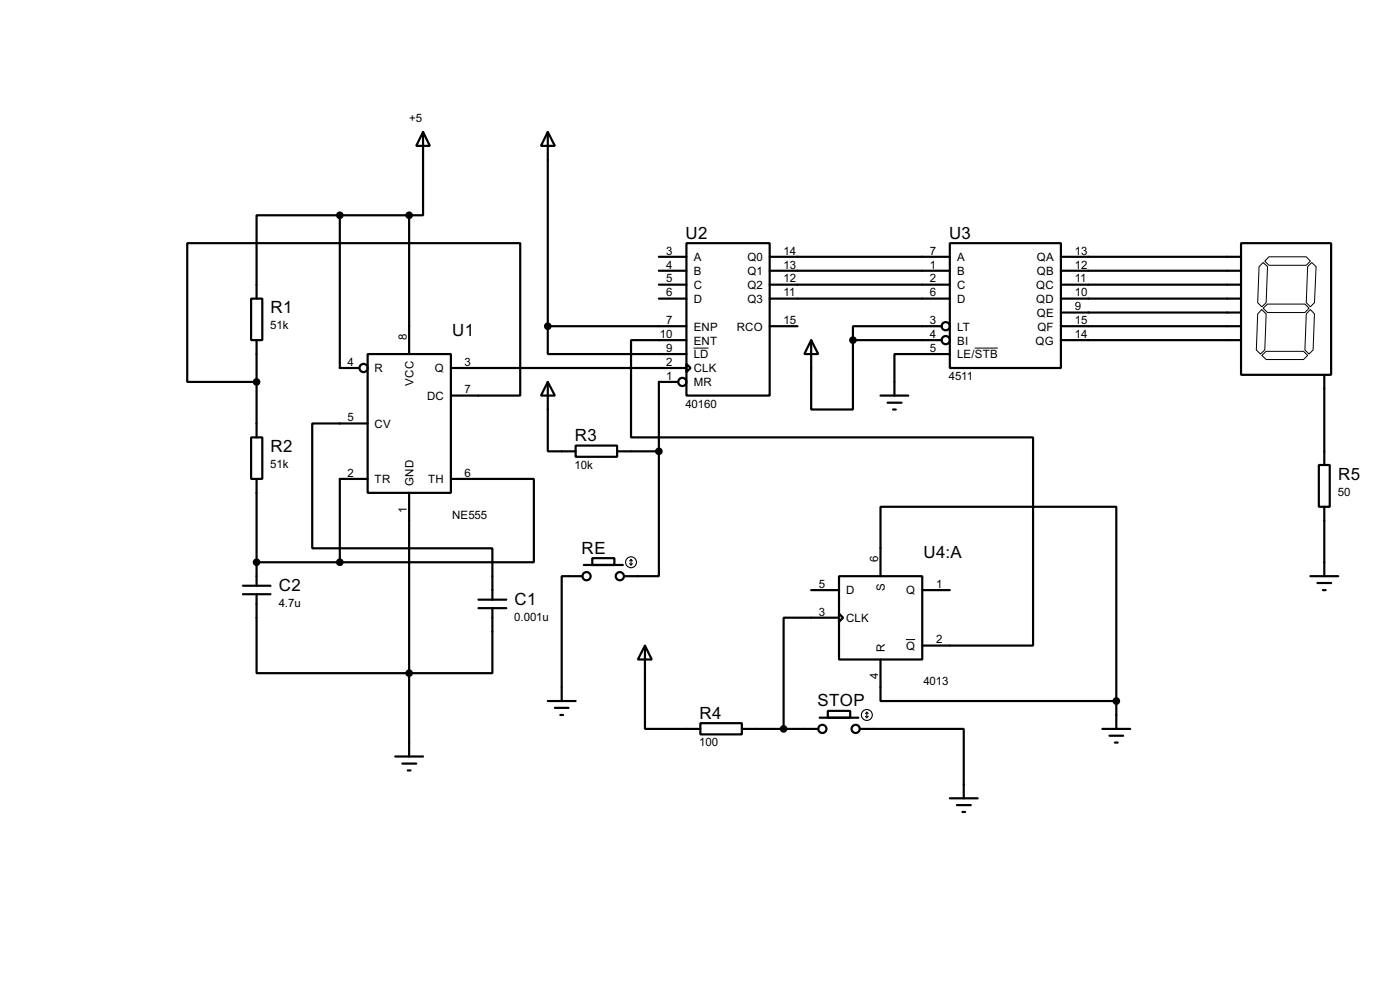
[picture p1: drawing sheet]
<svg xmlns="http://www.w3.org/2000/svg" width="256mm" height="180mm" viewBox="0 0 256 180" stroke-linecap="round" stroke-linejoin="round" font-family="sans-serif">
<g fill="none" stroke="#000" stroke-width=".4">
<path d="M62.3 39.4h-15.3v15.3M62.3 39.4h12.7M62.3 39.4v28h3.5M75 39.4v25.4M77.5 24.2l1.3 2.5h-2.5zM77.5 24.2v15.2h-2.5M100.4 24.2l1.3 2.5h-2.6zM100.4 24.2v35.5M46 54.7h2.1v7.6h-2.1zM100.4 59.7v5.1h25.4M100.4 59.7h25.4M120.7 47h5.1"/>
<path d="M120.7 49.6h5.1M120.7 52.1h5.1M120.7 54.7h5.1M125.8 44.5h15.2v27.9h-15.2zM141 59.7h5.1M141 47h33M141 49.6h33M141 52.1h33M141 54.7h33M172.5 59.7h-16.2v2.6M174 44.5h20.4v22.9h-20.4zM194.4 59.7h33"/>
<path d="M194.4 47h33M194.4 49.6h33M194.4 52.1h33M194.4 54.7h33M194.4 57.2h33M227.4 44.5h16.5v24.1h-16.5zM47 69.9h-12.7v-25.4h61v27.9h-12.7M47 62.3v17.8M67.4 64.8h15.2v25.4h-15.2zM67.4 77.5h-10.2v22.9h33v9.4M82.6 67.4h43.2M100.4 69.9l1.3 2.5h-2.6z"/>
<path d="M100.4 69.9v12.7h5.1M124.3 69.9h-3.6v12.7M125.8 66.6l.7 .8-.7 .7zM125.8 62.3h-10.2v17.8h73.7v38.1h-20.3M148.6 62.3l1.3 2.5h-2.5zM148.6 62.3v12.7h7.7v-12.7M156.3 62.3h16.2M161.3 72.4h5.1M162.6 73.7h2.6M163.6 75h.5M174 64.8h-10.1v7.6M194.4 62.3h33"/>
<path d="M242.6 68.6v16.5M46 80.1h2.1v7.6h-2.1zM47 87.7v19.5M67.4 87.7h-5.1v15.2M75 90.2v48.3M82.6 87.7h15.2v15.2h-35.5M105.5 81.6h7.6v2h-7.6zM113.1 82.6h7.6M120.7 82.6v22.9h-6.3M241.6 85.1h2v7.7h-2zM242.6 92.8v12.7M44.5 108.8h5.1"/>
<path d="M44.5 107.2h5.1M47 108.8v14.4h43.2v-11.9M47 102.9h15.3M87.7 111.3h5.1M87.7 109.8h5.1M106.7 105.5h-3.8v22.8M107 103.4h7.1M108.5 102.2h4.1v1.2h-4.1zM118.2 118.2l1.2 2.5h-2.5zM118.2 118.2v15.2h10.1M148.6 108h5.1M153.7 105.5h15.3v15.2h-15.3z"/>
<path d="M153.7 112.3l.8 .8-.8 .7zM153.7 113.1h-10.1v20.3M161.3 105.5v-12.7h43.2v35.5M169 108h5M240.1 105.5h5.1M241.4 106.7h2.5M242.4 108h.5M72.4 138.5h5.1M73.7 139.8h2.6M100.4 128.3h5.1M101.7 129.6h2.5M102.7 130.9h.5"/>
<path d="M128.3 132.4h7.6v2h-7.6zM135.9 133.4h14M150.2 131.4h7.1M151.7 130.1h4.1v1.3h-4.1zM157.5 133.4h19.1v12.7M161.3 120.7v7.6h43.2M202 133.4h5.1M203.3 134.7h2.5M204.3 135.9h.5M204.5 128.3v5.1M74.7 141h.5M174 146.1h5.1"/>
<path d="M175.3 147.4h2.6M176.3 148.6h.5"/>
<circle cx="173.2" cy="59.7" r=".75"/>
<circle cx="66.6" cy="67.4" r=".75"/>
<circle cx="125" cy="69.9" r=".75"/>
<circle cx="173.2" cy="62.3" r=".75"/>
<circle cx="107.4" cy="105.5" r=".75"/>
<circle cx="113.5" cy="105.5" r=".75"/>
<circle cx="150.6" cy="133.4" r=".75"/>
<circle cx="156.7" cy="133.4" r=".75"/>
</g>
<circle cx="47" cy="102.9" r=".2" fill="#000"/>
<path d="M230.7 48.8l.7-.7 .8 .7-.2 6.6-.8 .8-.8-.8zM231.2 56.7l.8 .8-.3 6.6-.8 .7-.7-.7 .2-6.6zM231.4 56.4l.8-.7h6.9l.7 .7-.7 .8h-6.9zM232.5 47h6.8l.8 .8-.8 .8h-6.8l-.8-.8zM239.6 48.8l.7-.7 .8 .7-.3 6.6-.7 .8-.8-.8zM240.1 56.7l.7 .8-.2 6.6-.8 .7-.7-.7 .2-6.6zM127.1 63.7h2.7M178.6 63.7h4.2M231.2 65.1l.8-.8h6.8l.8 .8-.8 .7h-6.8zM166 117.1h1.7" fill="none" stroke="#000" stroke-width=".18"/>
<g fill="none" stroke="#000" stroke-width=".2">
<path d="M115.4 103.2l.2 .2M115.6 102.4v1M115.6 102.4l-.2 .3M115.6 102.4l.3 .3M115.9 103.2l-.3 .2M158.6 131.1l.2 .3M158.8 130.4v1M158.8 130.4l-.2 .2M158.8 130.4l.3 .2M159.1 131.1l-.3 .3"/>
<circle cx="115.6" cy="102.9" r="1"/>
<circle cx="158.8" cy="130.9" r="1"/>
</g>
<g fill="#000" stroke="#000" stroke-width=".4">
<circle cx="62.2" cy="39.4" r=".5"/>
<circle cx="74.9" cy="39.4" r=".5"/>
<circle cx="100.3" cy="59.7" r=".5"/>
<circle cx="47" cy="69.9" r=".5"/>
<circle cx="156.2" cy="62.3" r=".5"/>
<circle cx="120.7" cy="82.6" r=".5"/>
<circle cx="47" cy="102.9" r=".5"/>
<circle cx="62.2" cy="102.9" r=".5"/>
<circle cx="74.9" cy="123.2" r=".5"/>
<circle cx="143.5" cy="133.4" r=".5"/>
<circle cx="204.5" cy="128.3" r=".5"/>
</g>
<g font-size="3.5">
<text x="125.6" y="43.7">U2</text>
<text x="173.9" y="43.7">U3</text>
<text x="49.6" y="57.4">R1</text>
<text x="82.9" y="61.4">U1</text>
<text x="49.6" y="82.8">R2</text>
<text x="105.3" y="80.8">R3</text>
<text x="245.2" y="87.8">R5</text>
<text x="106.6" y="101.4">RE</text>
<text x="169.2" y="102.1">U4:A</text>
<text x="51.1" y="108.2">C2</text>
<text x="94.3" y="110.7">C1</text>
<text x="128.2" y="131.6">R4</text>
<text x="149.8" y="129.3">STOP</text>
</g>
<g font-size="2.4">
<text x="75" y="22.4">+5</text>
<text x="122.1" y="46.6">3</text>
<text x="127.1" y="47.8">A</text>
<text x="136.9" y="47.8">Q0</text>
<text x="143.6" y="46.6">14</text>
<text x="170.4" y="46.6">7</text>
<text x="175.3" y="47.8">A</text>
<text x="189.9" y="47.8">QA</text>
<text x="196.9" y="46.6">13</text>
<text x="122.1" y="49.2">4</text>
<text x="122.1" y="51.7">5</text>
<text x="127.1" y="50.4">B</text>
<text x="127.1" y="52.9">C</text>
<text x="136.9" y="50.4">Q1</text>
<text x="136.9" y="52.9">Q2</text>
<text x="143.6" y="49.2">13</text>
<text x="143.6" y="51.7">12</text>
<text x="170.4" y="49.2">1</text>
<text x="170.4" y="51.7">2</text>
<text x="175.3" y="50.4">B</text>
<text x="175.3" y="52.9">C</text>
<text x="189.8" y="52.9">QC</text>
<text x="189.9" y="50.4">QB</text>
<text x="196.9" y="49.2">12</text>
<text x="196.9" y="51.7">11</text>
<text x="122.1" y="54.3">6</text>
<text x="122.1" y="59.3">7</text>
<text x="127.1" y="55.4">D</text>
<text x="136.9" y="55.4">Q3</text>
<text x="143.6" y="54.3">11</text>
<text x="143.6" y="59.3">15</text>
<text x="170.4" y="54.3">6</text>
<text x="170.4" y="59.3">3</text>
<text x="175.3" y="55.4">D</text>
<text x="189.8" y="55.4">QD</text>
<text x="189.9" y="58">QE</text>
<text x="196.9" y="54.3">10</text>
<text x="196.9" y="56.8">9</text>
<text x="196.9" y="59.3">15</text>
<text x="49.5" y="60.3">51k</text>
<text x="74.6" y="62.3" transform="rotate(-90 74.6 62.3)">8</text>
<text x="120.9" y="61.9">10</text>
<text x="122.1" y="64.4">9</text>
<text x="127.1" y="60.5">ENP</text>
<text x="127.1" y="63.1">ENT</text>
<text x="127.1" y="65.6">LD</text>
<text x="135" y="60.5">RCO</text>
<text x="170.4" y="61.9">4</text>
<text x="170.4" y="64.4">5</text>
<text x="175.3" y="60.5">LT</text>
<text x="175.3" y="63.1">BI</text>
<text x="175.3" y="65.6">LE/STB</text>
<text x="189.7" y="63.1">QG</text>
<text x="190" y="60.5">QF</text>
<text x="196.9" y="61.9">14</text>
<text x="63.7" y="67">4</text>
<text x="68.6" y="68.1">R</text>
<text x="75.8" y="70.6" transform="rotate(-90 75.8 70.6)">VCC</text>
<text x="79.6" y="68.1">Q</text>
<text x="85.1" y="72">7</text>
<text x="85.1" y="67">3</text>
<text x="122.1" y="67">2</text>
<text x="122.1" y="69.5">1</text>
<text x="127.1" y="68.1">CLK</text>
<text x="127.1" y="70.7">MR</text>
<text x="173.8" y="69.5">4511</text>
<text x="63.7" y="77.1">5</text>
<text x="78.2" y="73.2">DC</text>
<text x="125.6" y="74.6">40160</text>
<text x="68.6" y="78.3">CV</text>
<text x="49.5" y="85.7">51k</text>
<text x="63.7" y="87.3">2</text>
<text x="68.6" y="88.5">TR</text>
<text x="75.8" y="88.9" transform="rotate(-90 75.8 88.9)">GND</text>
<text x="78.4" y="88.5">TH</text>
<text x="85.1" y="87.3">6</text>
<text x="105.3" y="85.8">10k</text>
<text x="74.6" y="93.9" transform="rotate(-90 74.6 93.9)">1</text>
<text x="82.8" y="95">NE555</text>
<text x="245.1" y="90.8">50</text>
<text x="150" y="107.6">5</text>
<text x="160.9" y="102.9" transform="rotate(-90 160.9 102.9)">6</text>
<text x="171.5" y="107.6">1</text>
<text x="51.1" y="111.1">4.7u</text>
<text x="94.2" y="113.6">0.001u</text>
<text x="150" y="112.7">3</text>
<text x="155" y="108.8">D</text>
<text x="155" y="113.9">CLK</text>
<text x="162.1" y="108.1" transform="rotate(-90 162.1 108.1)">S</text>
<text x="166" y="108.8">Q</text>
<text x="162.1" y="119.4" transform="rotate(-90 162.1 119.4)">R</text>
<text x="166" y="119">Q</text>
<text x="171.5" y="117.8">2</text>
<text x="160.9" y="124.4" transform="rotate(-90 160.9 124.4)">4</text>
<text x="169.2" y="125.4">4013</text>
<text x="128.1" y="136.6">100</text>
</g>
</svg>
